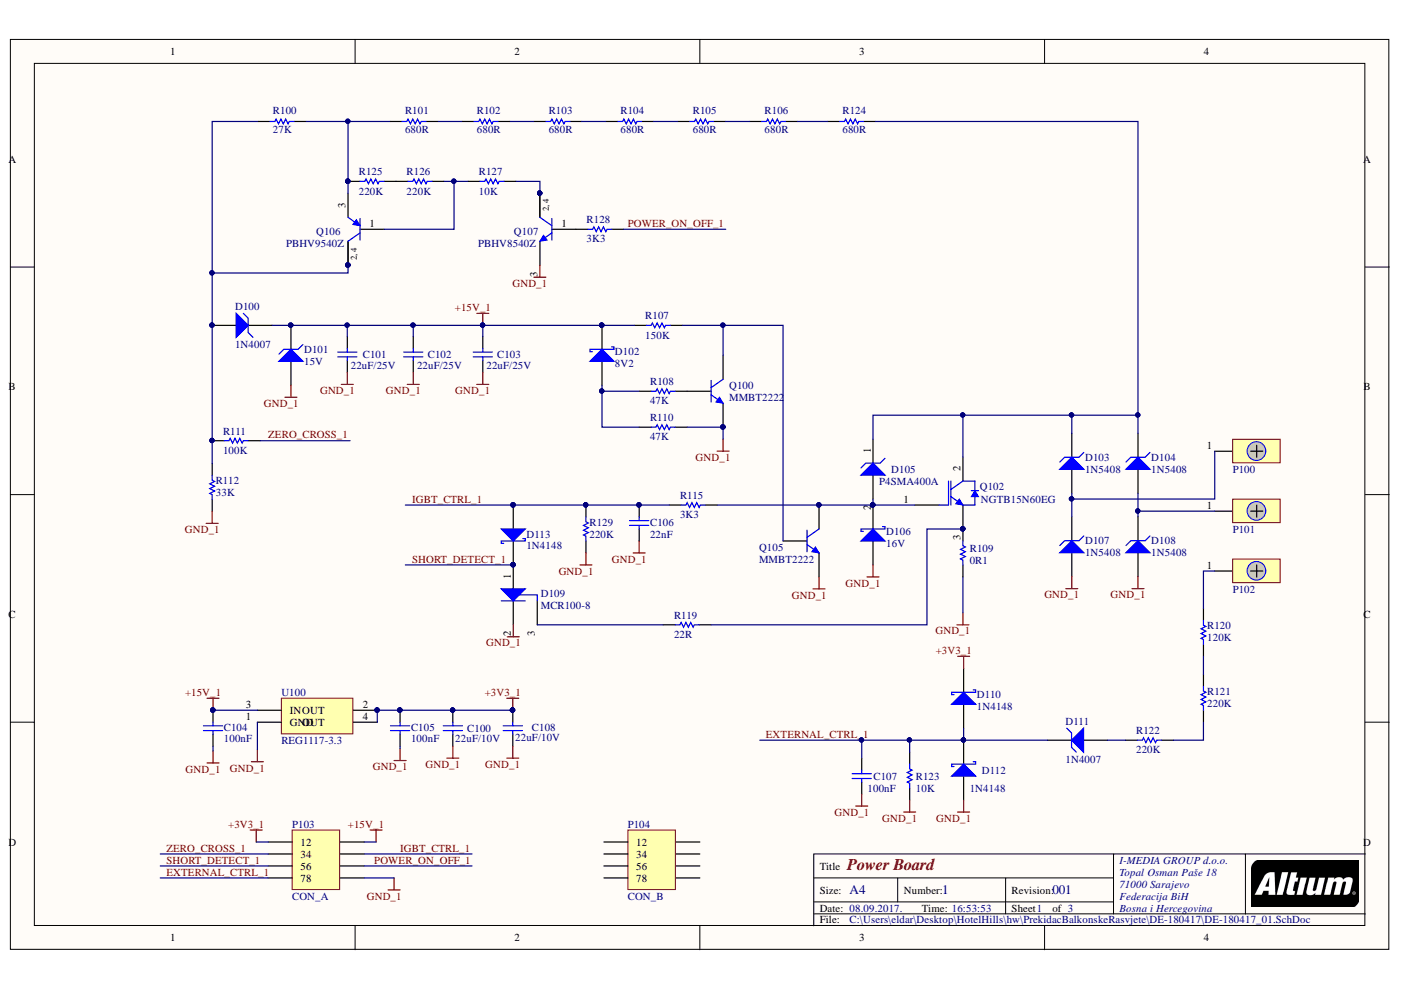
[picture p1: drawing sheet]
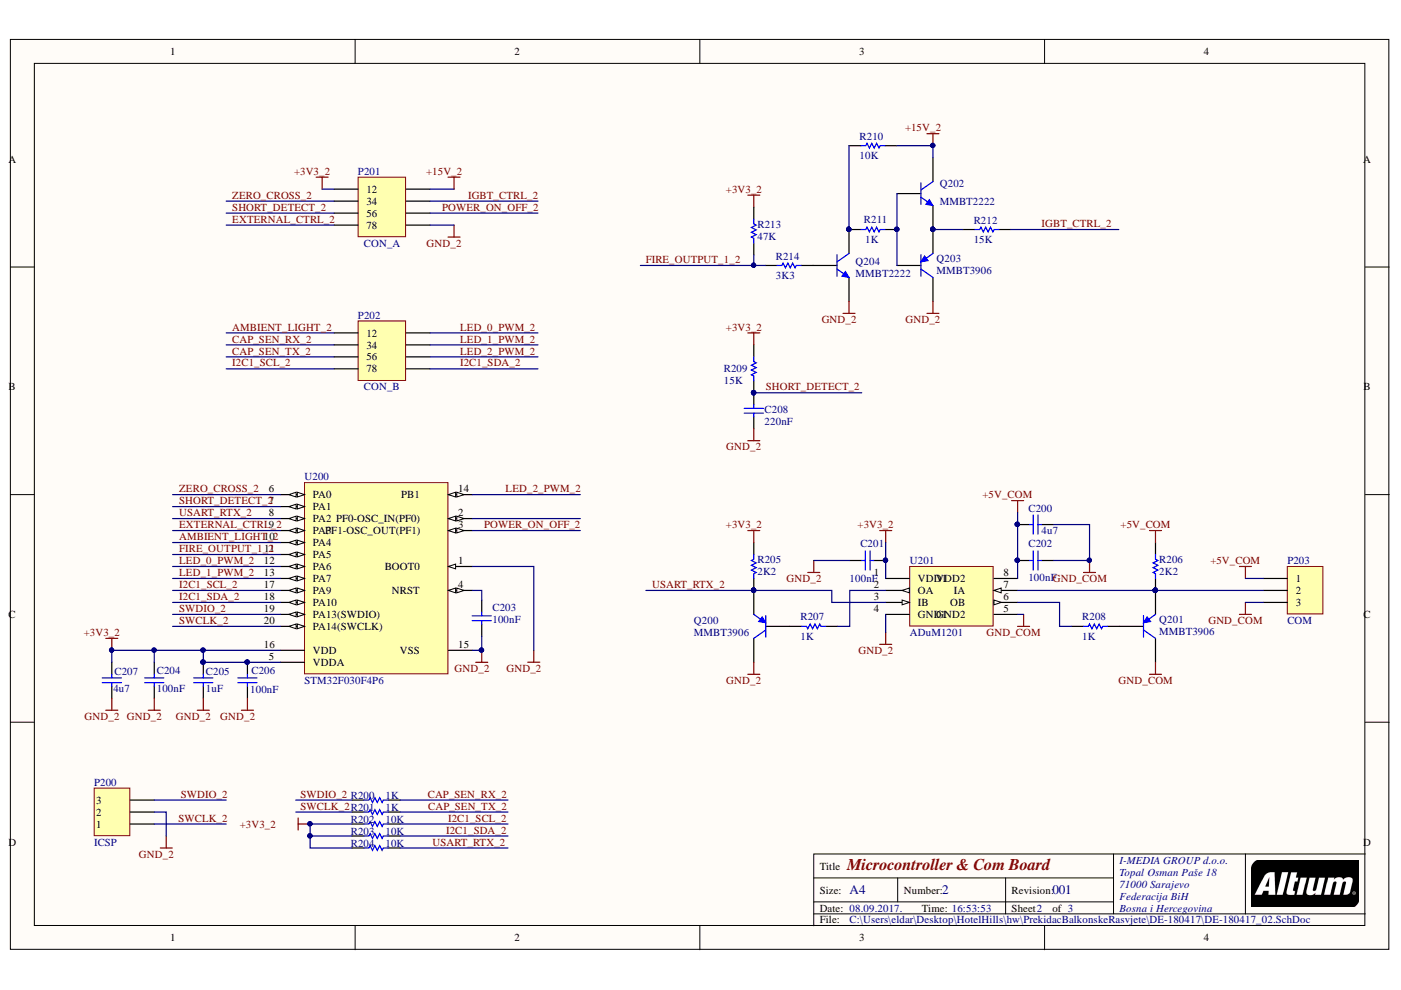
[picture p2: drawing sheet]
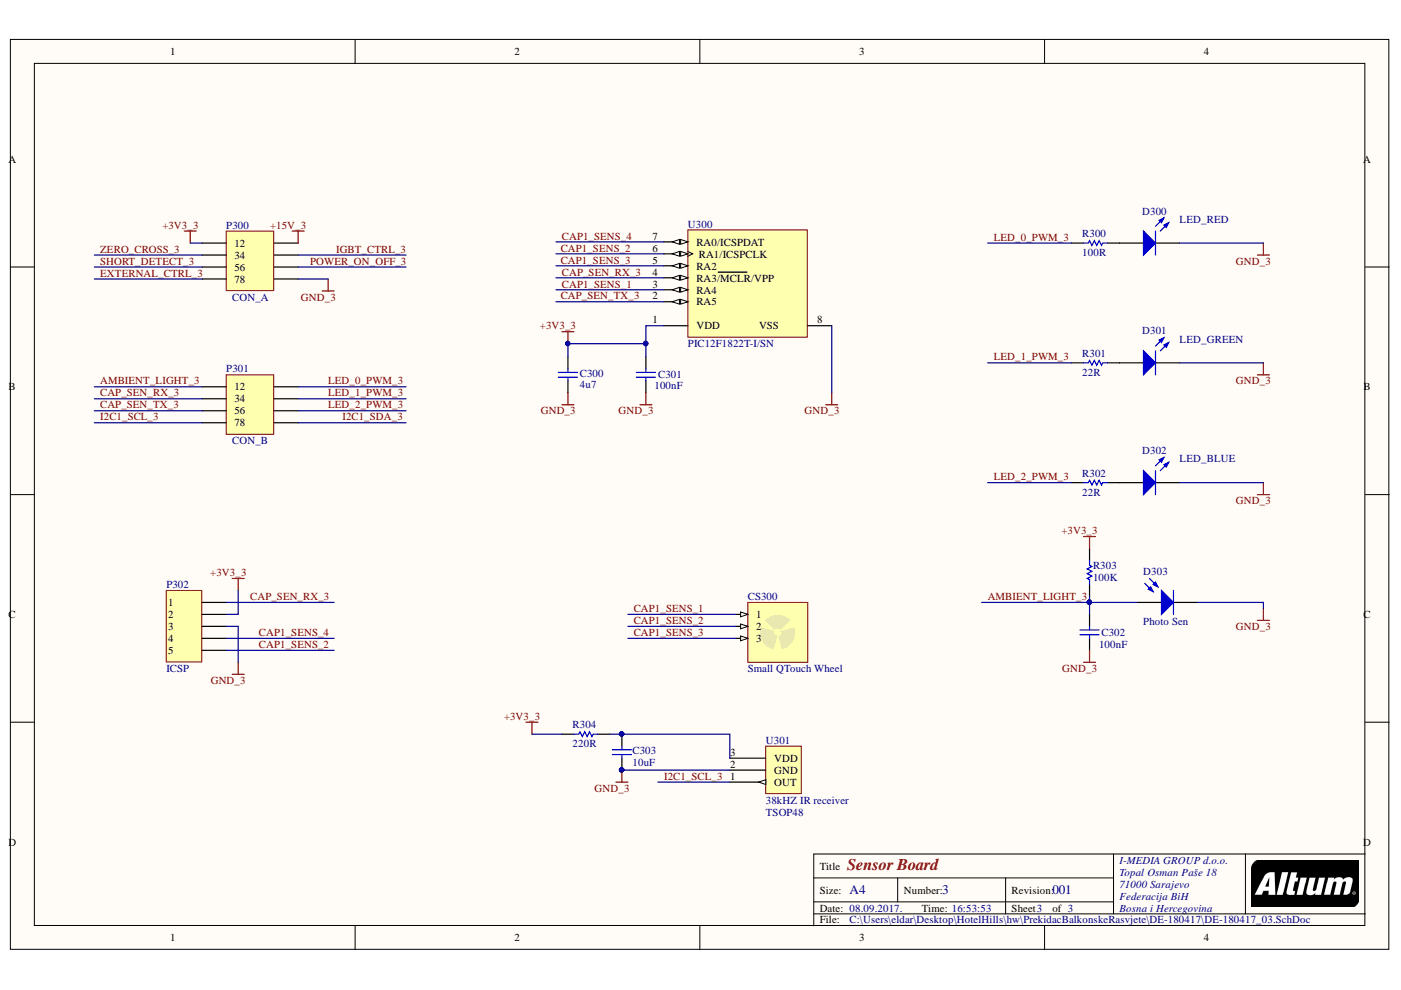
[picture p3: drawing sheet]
# Altium project DE-180417.PrjPcb
3 sheets, 113 parts. Net scope: global (net labels, ports and power ports of the same name join across sheets).
Board file: DE-180417.PcbDoc
Sheets:
  DE-180417_01.SchDoc
  DE-180417_02.SchDoc
  DE-180417_03.SchDoc

## Sheet DE-180417_01.SchDoc: Power Board
size A4; Author: eldar6776@hotmail.com; DrawnBy: Eldar Dedić; Organization: I-MEDIA GROUP d.o.o.; Address1: Topal Osman Paše 18; Address2: 71000 Sarajevo; Address3: Federacija BiH; Address4: Bosna i Hercegovina; DocumentNumber: 1; Revision: 001; SheetNumber: 1; SheetTotal: 3

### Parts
C100  22uF/10V  [1210]
C101  22uF/25V  [1210]
C102  22uF/25V  [1210]
C103  22uF/25V  [1210]
C104  100nF  [0603]
C105  100nF  [0603]
C106  22nF  [0603]
C107  100nF  [0603]
C108  22uF/10V  [1210]
D100  1N4007  [DO214]
D101  15V  [DO214]
D102  8V2  [SOD323]
D103  1N5408  [DO214]
D104  1N5408  [DO214]
D105  P4SMA400A  [ONSC-SMC-2-403-03_V]
D106  16V  [SOD323]
D107  1N5408  [DO214]
D108  1N5408  [DO214]
D109  MCR100-8  [INF-SOT89_N]
D110  1N4148  [SOD323]
D111  1N4007  [DO214]
D112  1N4148  [SOD323]
D113  1N4148  [SOD323]
P100  Single Wire Lug  [Single Wire Lug]  (value not drawn)
P101  Single Wire Lug  [Single Wire Lug]  (value not drawn)
P102  Single Wire Lug  [Single Wire Lug]  (value not drawn)
P103  CON_A  [HDR2X4]
P104  CON_B  [HDR2X4]
Q100  MMBT2222  [SOT23_N]
Q102  NGTB15N60EG  [ONSC-TO-220-3-221A-09]
Q105  MMBT2222  [SOT23_N]
Q106  PBHV9540Z  [SOT223_N]
Q107  PBHV8540Z  [SOT223_N]
R100  27K  [12-1812]
R101  680R  [12-1812]
R102  680R  [12-1812]
R103  680R  [12-1812]
R104  680R  [12-1812]
R105  680R  [12-1812]
R106  680R  [12-1812]
R107  150K  [ERA-0603]
R108  47K  [ERA-0603]
R109  0R1  [14-1210]
R110  47K  [ERA-0603]
R111  100K  [ERA-0603]
R112  33K  [ERA-0805]
R115  3K3  [ERA-0603]
R119  22R  [ERA-0603]
R120  120K  [ERA-0805]
R121  220K  [ERA-0805]
R122  220K  [ERA-0805]
R123  10K  [ERA-0603]
R124  680R  [12-1812]
R125  220K  [ERA-0805]
R126  220K  [ERA-0805]
R127  10K  [ERA-0805]
R128  3K3  [ERA-0805]
R129  220K  [ERA-0603]
U100  REG1117-3.3  [ZZ311]

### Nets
+3V3_1: C100.2 C105.2 C108.2 D110.1(K) P103.1 U100.2(OUT) U100.4(OUT)
+15V_1: C101.2 C102.2 C103.2 C104.2 D100.2(K) D101.2(K) D102.1(K) P103.2 R107.1 U100.3(IN)
GND_1: C100.1 C101.1 C102.1 C103.1 C104.1 C105.1 C106.1 C107.1 C108.1 D101.1(A) D106.2(A) D107.1(A) D108.1(A) D109.2(K) D112.2(A) P103.8 Q100.2(E) Q105.2(E) Q107.3(E) R109.1 R110.2 R112.1 R123.1 R129.1 U100.1(GND)
EXTERNAL_CTRL_1: C107.2 D110.2(A) D111.2(K) D112.1(K) P103.7 R123.2
IGBT_CTRL_1: C106.2 D113.2(A) P103.4 R115.1 R129.2
POWER_ON_OFF_1: P103.6 R128.1
SHORT_DETECT_1: D109.1(A) D113.1(K) P103.5
ZERO_CROSS_1: P103.3 R111.1
NetD100_1: D100.1(A) Q106.2(C) Q106.4(C) R100.1 R111.2 R112.2
NetD102_2: D102.2(A) R108.1 R110.1
NetD103_1: D103.1(A) D107.2(K) P100.1
NetD103_2: D103.2(K) D104.2(K) D105.1(K) Q102.2(C) R124.2
NetD104_1: D104.1(A) D108.2(K) P101.1
NetD105_2: D105.2(A) D106.1(K) Q102.1(G) Q105.3(C) R115.2
NetD109_3: D109.3(G) R119.1
NetD111_1: D111.1(A) R122.2
NetP102_1: P102.1 R120.1
NetQ100_1: Q100.1(B) R108.2
NetQ100_3: Q100.3(C) Q105.1(B) R107.2
NetQ102_3: Q102.3(E) R109.2 R119.2
NetQ106_1: Q106.1(B) R126.1 R127.2
NetQ106_3: Q106.3(E) R100.2 R101.1 R125.1
NetQ107_1: Q107.1(B) R128.2
NetQ107_2: Q107.2(C) Q107.4(C) R127.1
NetR101_2: R101.2 R102.1
NetR102_2: R102.2 R103.1
NetR103_2: R103.2 R104.1
NetR104_2: R104.2 R105.1
NetR105_2: R105.2 R106.1
NetR106_2: R106.2 R124.1
NetR120_2: R120.2 R121.1
NetR121_2: R121.2 R122.1
NetR125_2: R125.2 R126.2

Not connected (* = marked no-connect by the designer): P104 1 2 3 4 5 6 7 8

## Sheet DE-180417_02.SchDoc: Microcontroller & Com Board
size A4; Author: eldar6776@hotmail.com; DrawnBy: Eldar Dedić; Organization: I-MEDIA GROUP d.o.o.; Address1: Topal Osman Paše 18; Address2: 71000 Sarajevo; Address3: Federacija BiH; Address4: Bosna i Hercegovina; DocumentNumber: 2; Revision: 001; SheetNumber: 2; SheetTotal: 3

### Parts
C200  4u7  [0805]
C201  100nF  [0603]
C202  100nF  [0603]
C203  100nF  [0603]
C204  100nF  [0603]
C205  1uF  [0603]
C206  100nF  [0603]
C207  4u7  [0805]
C208  220nF  [0603]
P200  ICSP  [HDR1X3]
P201  CON_A  [HDR2X4]
P202  CON_B  [HDR2X4]
P203  COM  [HDR1X3]
Q200  MMBT3906  [SOT23_N]
Q201  MMBT3906  [SOT23_N]
Q202  MMBT2222  [SOT23_N]
Q203  MMBT3906  [SOT23_N]
Q204  MMBT2222  [SOT23_N]
R200  1K  [ERA-0603]
R201  1K  [ERA-0603]
R202  10K  [ERA-0603]
R203  10K  [ERA-0603]
R204  10K  [ERA-0603]
R205  2K2  [ERA-0603]
R206  2K2  [ERA-0603]
R207  1K  [ERA-0603]
R208  1K  [ERA-0603]
R209  15K  [ERA-0603]
R210  10K  [ERA-0603]
R211  1K  [ERA-0603]
R212  15K  [ERA-0603]
R213  47K  [ERA-0603]
R214  3K3  [ERA-0603]
U200  STM32F030F4P6  [STM-TSSOP20_N]
U201  ADuM1201  [SOP8]

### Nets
+3V3_2: C201.1 C204.1 C205.1 C206.1 C207.1 P201.1 R202.2 R203.2 R204.2 R205.1 R209.2 R213.1 U200.5(VDDA) U200.16(VDD) U201.1(VDD1)
+5V_COM: C200.1 C202.1 P203.1 R206.1 U201.8(VDD2)
+15V_2: P201.2 Q202.3(C) R210.1
GND_2: C201.2 C203.2 C204.2 C205.2 C206.2 C207.2 C208.1 P200.2 P201.8 Q200.3(C) Q203.3(C) Q204.2(E) U200.1(BOOT0) U200.15(VSS) U201.4(GND1)
GND_COM: C200.2 C202.2 P203.3 Q201.3(C) U201.5(GND2)
AMBIENT_LIGHT_2: P202.1 U200.10(PA4)
CAP_SEN_RX_2: P202.3 R200.1
CAP_SEN_TX_2: P202.5 R201.1
EXTERNAL_CTRL_2: P201.7 U200.9(PA3)
FIRE_OUTPUT_1_2: R213.2 R214.2 U200.11(PA5)
I2C1_SCL_2: P202.7 R202.1 U200.17(PA9)
I2C1_SDA_2: P202.8 R203.1 U200.18(PA10)
IGBT_CTRL_2: P201.4 R212.2
LED_0_PWM_2: P202.2 U200.12(PA6)
LED_1_PWM_2: P202.4 U200.13(PA7)
LED_2_PWM_2: P202.6 U200.14(PB1)
POWER_ON_OFF_2: P201.6 U200.3(PF1-OSC_OUT(PF1))
SHORT_DETECT_2: C208.2 P201.5 R209.1 U200.7(PA1)
SWCLK_2: P200.1 R201.2 U200.20(PA14(SWCLK))
SWDIO_2: P200.3 R200.2 U200.19(PA13(SWDIO))
USART_RTX_2: Q200.2(E) R204.1 R205.2 U200.8(PA2) U201.3(IB)
ZERO_CROSS_2: P201.3 U200.6(PA0)
NetC203_1: C203.1 U200.4(NRST)
NetP203_2: P203.2 Q201.2(E) R206.2 U201.7(IA)
NetQ200_1: Q200.1(B) R207.1
NetQ201_1: Q201.1(B) R208.1
NetQ202_1: Q202.1(B) Q203.1(B) R211.1
NetQ202_2: Q202.2(E) Q203.2(E) R212.1
NetQ204_1: Q204.1(B) R214.1
NetQ204_3: Q204.3(C) R210.2 R211.2
NetR207_2: R207.2 U201.2(OA)
NetR208_2: R208.2 U201.6(OB)

Not connected (* = marked no-connect by the designer): U200 2(PF0-OSC_IN(PF0))

## Sheet DE-180417_03.SchDoc: Sensor Board
size A4; Author: eldar6776@hotmail.com; DrawnBy: Eldar DEdić; Organization: I-MEDIA GROUP d.o.o.; Address1: Topal Osman Paše 18; Address2: 71000 Sarajevo; Address3: Federacija BiH; Address4: Bosna i Hercegovina; DocumentNumber: 3; Revision: 001; SheetNumber: 3; SheetTotal: 3

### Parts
C300  4u7  [0805]
C301  100nF  [0603]
C302  100nF  [0603]
C303  10uF  [0805]
CS300  Small QTouch Wheel  (no BOM)
D300  LED_RED  [1.6X0.8X0.8]
D301  LED_GREEN  [1.6X0.8X0.8]
D302  LED_BLUE  [1.6X0.8X0.8]
D303  Photo Sen  [PIN2]
P300  CON_A  [HDR2X4]
P301  CON_B  [HDR2X4]
P302  ICSP  [HDR1X5]
R300  100R  [ERA-0603]
R301  22R  [ERA-0603]
R302  22R  [ERA-0603]
R303  100K  [ERA-0603]
R304  220R  [ERA-0603]
U300  PIC12F1822T-I/SN  [MCHP-SOIC-SN8_N]
U301  38kHZ IR receiver  value TSOP48  [TSOP48]

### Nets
+3V3_3: C300.1 C301.1 P300.1 P302.2 R303.1 R304.1 U300.1(VDD)
+15V_3: P300.2
GND_3: C300.2 C301.2 C302.2 C303.2 D300.2(K) D301.2(K) D302.2(K) D303.2(K) P300.8 P302.3 U300.8(VSS) U301.2(GND)
AMBIENT_LIGHT_3: C302.1 D303.1(A) P301.1 R303.2
CAP1_SENS_1: CS300.1 U300.3(RA4)
CAP1_SENS_2: CS300.2 P302.5 U300.6(RA1/ICSPCLK)
CAP1_SENS_3: CS300.3 U300.5(RA2)
CAP1_SENS_4: P302.4 U300.7(RA0/ICSPDAT)
CAP_SEN_RX_3: P301.3 P302.1 U300.4(RA3/~{MCLR}/VPP)
CAP_SEN_TX_3: P301.5 U300.2(RA5)
EXTERNAL_CTRL_3: P300.7
I2C1_SCL_3: P301.7 U301.1(OUT)
I2C1_SDA_3: P301.8
IGBT_CTRL_3: P300.4
LED_0_PWM_3: P301.2 R300.2
LED_1_PWM_3: P301.4 R301.2
LED_2_PWM_3: P301.6 R302.2
POWER_ON_OFF_3: P300.6
SHORT_DETECT_3: P300.5
ZERO_CROSS_3: P300.3
NetC303_1: C303.1 R304.2 U301.3(VDD)
NetD300_1: D300.1(A) R300.1
NetD301_1: D301.1(A) R301.1
NetD302_1: D302.1(A) R302.1
